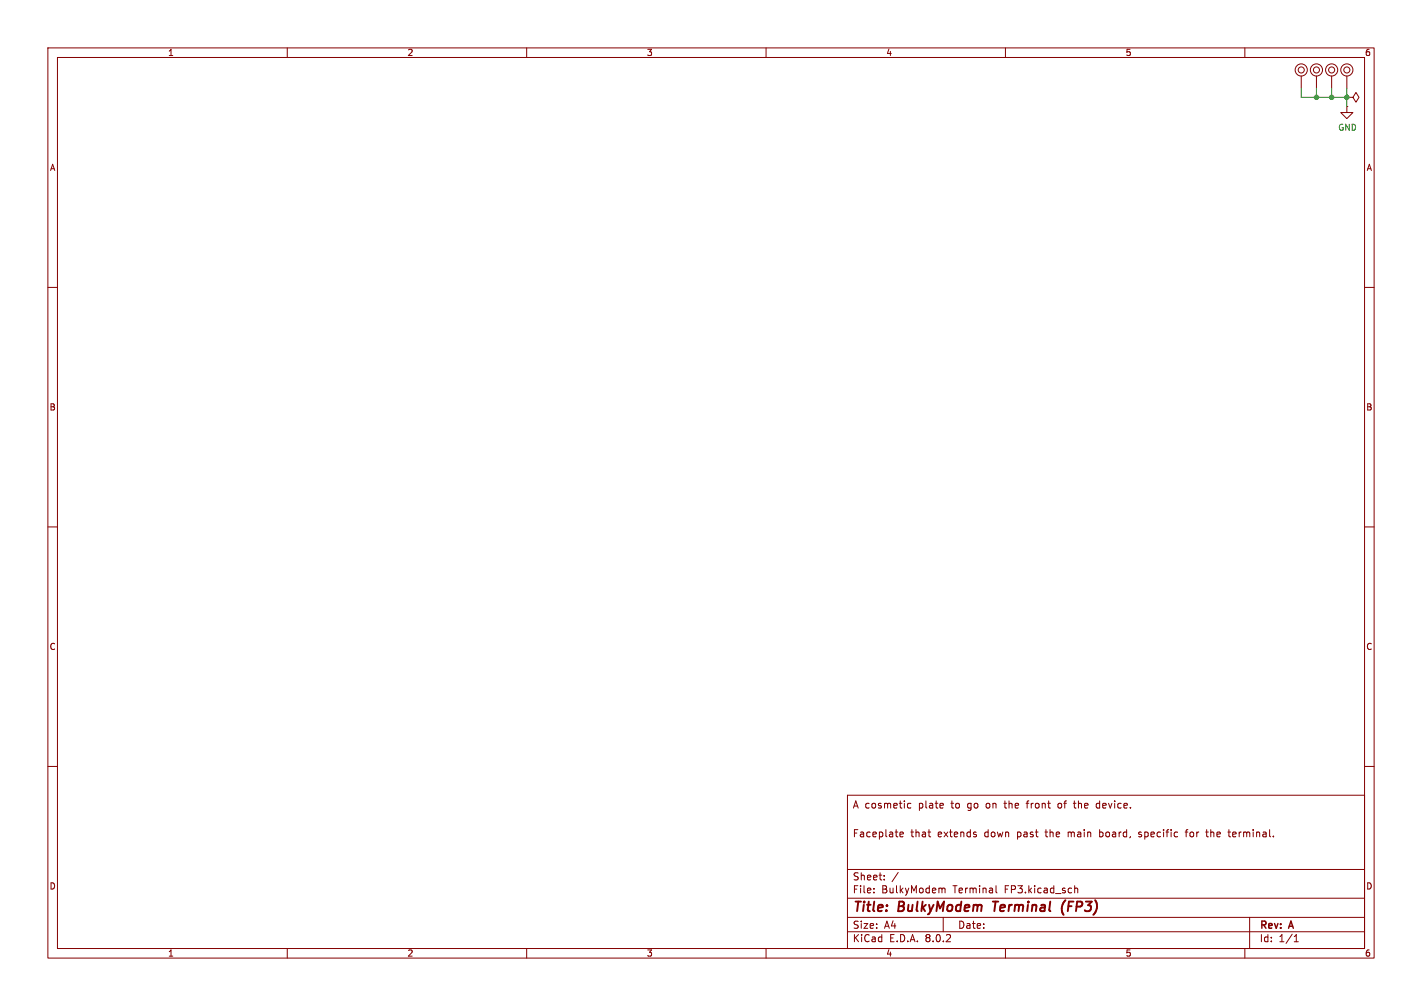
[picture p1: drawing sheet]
<svg xmlns="http://www.w3.org/2000/svg" width="297mm" height="210mm" viewBox="0 0 297 210" stroke-linecap="round" stroke-linejoin="round" font-family="sans-serif">
<g fill="none" stroke="#840000" stroke-width=".21">
<path d="M10 10h277v190h-277zM12 12h273v186h-273zM60 10v2M110 10v2M160 10v2M210 10v2M260 10v2M271.8 15.9v2.5M275 15.9v2.5M278.1 15.9v2.5M281.3 15.9v2.5M281.3 22.2v1.3h1.3l-1.3 1.3-1.3-1.3h1.3"/>
<path d="M281.3 22.2h.1M281.3 20.3h1.3l.6-1 .6 1-.6 1-.6-1M281.3 20.3h.1M10 60h2M285 60h2M10 110h2M285 110h2M10 160h2M285 160h2M177 166h108v32h-108zM188 174.2l.7-.1-.1-.3-.4-.1-.2 .2v.7h.6M189.5 168.4l.3 .3 .4-.1"/>
<path d="M190.2 167.8l-.4-.1-.3 .3M193.8 173.7h.6M194.2 174.7h.2M203.7 174.2l.3 .2-.3 .3M203.7 173.7l.2 .1M214.3 167.7h.6M221.2 167.7l-.2 .3v.4l.2 .3M224.2 167.7h.5M224.4 167.2v1.3l.3 .2M229.5 167.7h-.3l-.2 .3v.6l.5 .1M229.7 173.2v1.5M229.7 174.6l.1 .1"/>
<path d="M229.8 173.7l-.1 .1M237.8 174.6l.4 .1M238 173.7l-.2 .2 .2 .3M247.5 173.7h.6M248.1 173.2l-.4 .2v1.3M251.8 173.7h.6M252 173.2v1.3l.4 .2M256.5 173.7h.5M256.7 174.5l.3 .2M60 198v2M110 198v2M160 198v2"/>
<path d="M177 194.5h108M177 191.5h108M177 187.5h108M177 181.5h108M182.5 186.3v.1M182.5 185.5v.1M184.7 183.6v.1M184.7 182.8v.1M187.6 182.1l-1.3 2M196.7 185.6l.3-.2 .3 .1 .1 .9M197 191.5v3M208 184.9v1.3l.2 .2"/>
<path d="M210 198v2M224.5 185.5l.2-.1 .3 .1 .1 .9M224.5 184.9v1.5M260 198v2M261 191.5v6.5M270.3 196.6h.9M270.3 195.5l.4-.4v1.5"/>
<circle cx="271.8" cy="14.6" r=".63"/>
<circle cx="271.8" cy="14.6" r="1.27"/>
<circle cx="275" cy="14.6" r=".63"/>
<circle cx="275" cy="14.6" r="1.27"/>
<circle cx="278.1" cy="14.6" r=".63"/>
<circle cx="278.1" cy="14.6" r="1.27"/>
<circle cx="281.3" cy="14.6" r=".63"/>
<circle cx="281.3" cy="14.6" r="1.27"/>
</g>
<path d="M207.4 188.2h1.1M207.9 188.2l-.2 2M222.5 187.9a2.35 2.35 0 0 0-.3 3.1" fill="none" stroke="#840000" stroke-width=".4"/>
<path d="M271.8 18.4v1.9h9.5M275 18.4v1.9M278.1 18.4v1.9M281.3 18.4v3.8" fill="none" stroke="#009600" stroke-width=".21"/>
<g fill="#009600" stroke="#009600" stroke-width=".21">
<circle cx="281.3" cy="20.3" r=".46"/>
<circle cx="278.1" cy="20.3" r=".46"/>
<circle cx="275" cy="20.3" r=".46"/>
</g>
<g font-size="2.8" fill="#840000">
<text x="178" y="190.9">Title:</text>
<text x="187.7" y="190.9">BulkyModem</text>
<text x="208.3" y="190.9">Terminal</text>
<text x="223.4" y="190.9">(FP3)</text>
</g>
<g font-size="2.1" fill="#840000">
<text x="178" y="169">A cosmetic</text>
<text x="191.9" y="169">plate</text>
<text x="198.8" y="169">to</text>
<text x="202.3" y="169">go</text>
<text x="206.4" y="169">on</text>
<text x="210.4" y="169">the</text>
<text x="215.2" y="169">front</text>
<text x="221.8" y="169">of</text>
<text x="225.3" y="169">the</text>
<text x="230.1" y="169">device.</text>
<text x="178" y="175">Faceplate</text>
<text x="190.2" y="175">that</text>
<text x="195.9" y="175">extends</text>
<text x="205.8" y="175">down</text>
<text x="212.7" y="175">past</text>
<text x="218.8" y="175">the</text>
<text x="223.6" y="175">main</text>
<text x="230.3" y="175">board,</text>
<text x="238.7" y="175">specific</text>
<text x="248.7" y="175">for</text>
<text x="253.1" y="175">the</text>
<text x="257.9" y="175">terminal.</text>
<text x="178" y="184">Sheet:</text>
<text x="178" y="186.7">File:</text>
<text x="184.1" y="186.7">BulkyModem</text>
<text x="199.1" y="186.7">Terminal</text>
<text x="210" y="186.7">FP3.kicad_sch</text>
<text x="178" y="196.9">KiCad</text>
<text x="178" y="194.1">Size:</text>
<text x="184.7" y="194.1">A4</text>
<text x="185.7" y="196.9">E.D.A.</text>
<text x="193.3" y="196.9">8.0.2</text>
<text x="200" y="194.1">Date:</text>
<text x="263" y="194.3">Rev:</text>
<text x="263" y="196.9">Id:</text>
<text x="267.1" y="196.9">1/1</text>
<text x="269.4" y="194.3">A</text>
</g>
<g font-size="1.8" fill="#840000">
<text x="35" y="11.9">1</text>
<text x="85" y="11.9">2</text>
<text x="135" y="11.9">3</text>
<text x="185" y="11.9">4</text>
<text x="235" y="11.9">5</text>
<text x="285" y="11.9">6</text>
<text x="10.3" y="35.9">A</text>
<text x="285.3" y="35.9">A</text>
<text x="10.3" y="85.9">B</text>
<text x="285.3" y="85.9">B</text>
<text x="10.3" y="135.9">C</text>
<text x="285.3" y="135.9">C</text>
<text x="10.3" y="185.9">D</text>
<text x="285.3" y="185.9">D</text>
<text x="35" y="199.9">1</text>
<text x="85" y="199.9">2</text>
<text x="135" y="199.9">3</text>
<text x="185" y="199.9">4</text>
<text x="235" y="199.9">5</text>
<text x="285" y="199.9">6</text>
</g>
<text font-size="1.8" fill="#006464" x="279.4" y="27.5">GND</text>
</svg>
